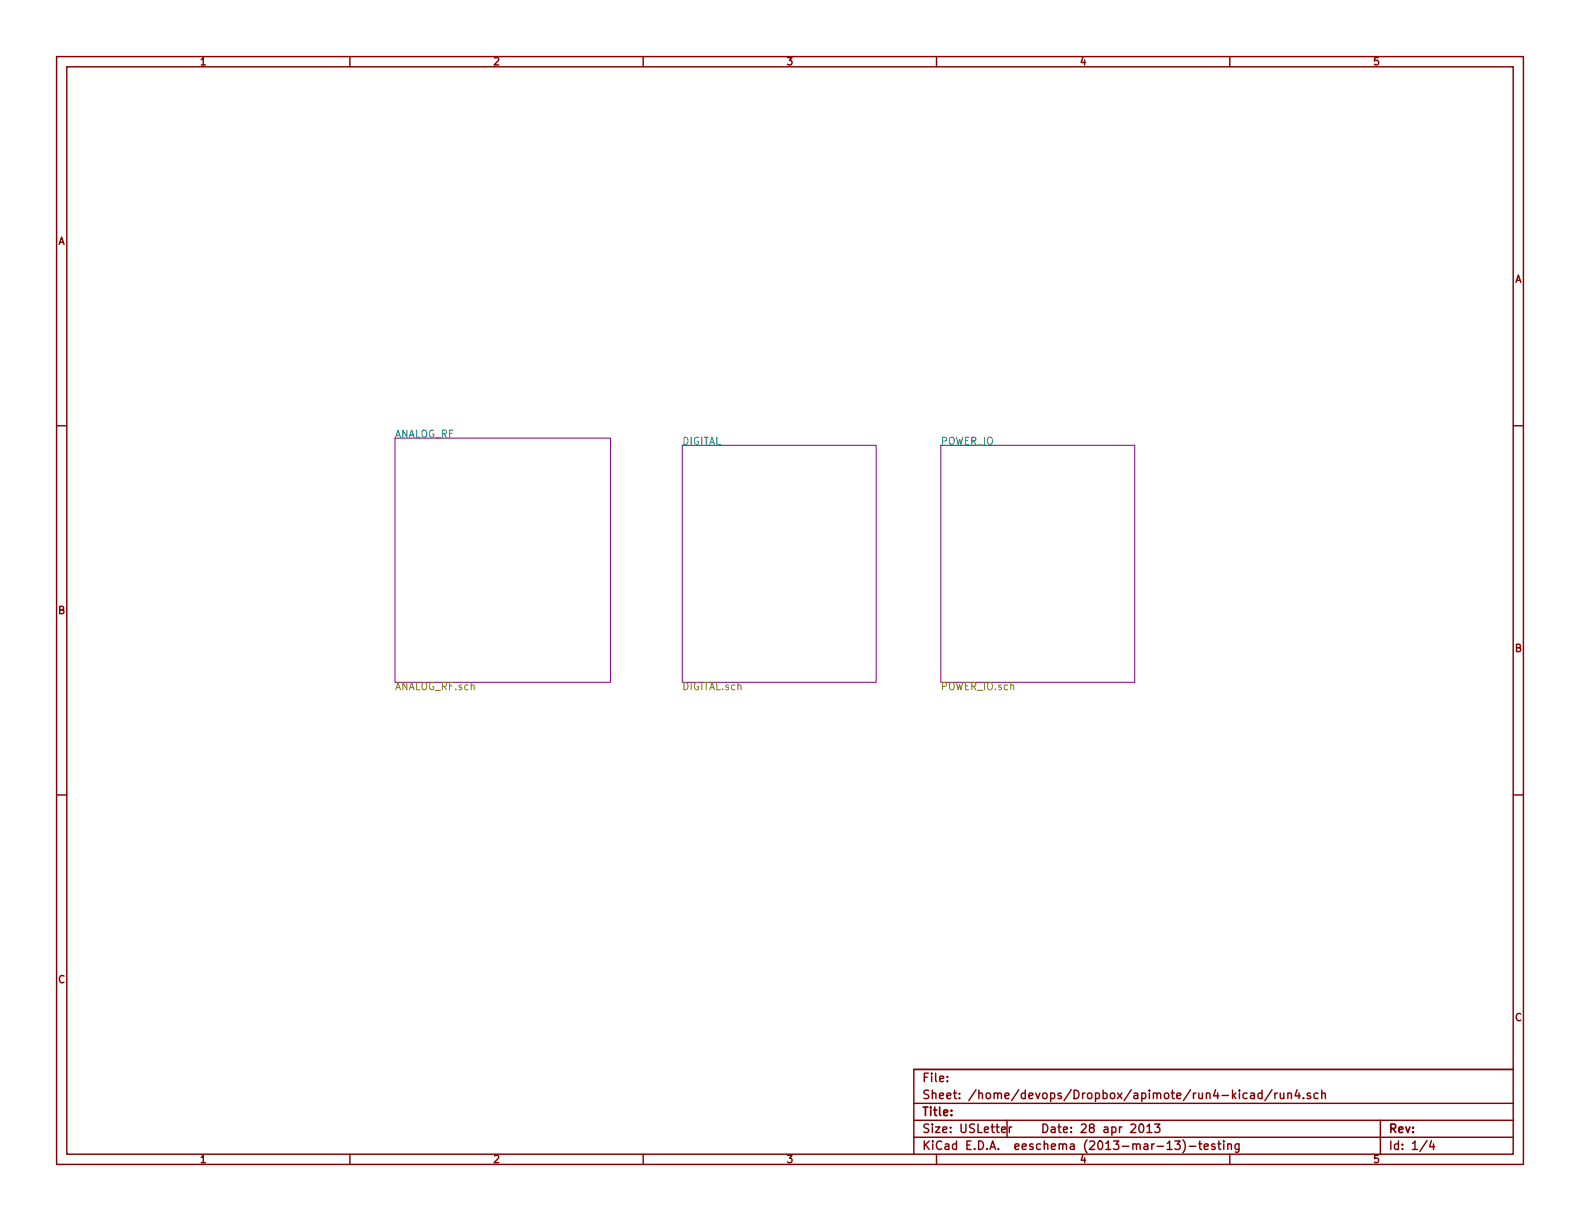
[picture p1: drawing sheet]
<svg xmlns="http://www.w3.org/2000/svg" width="279mm" height="216mm" viewBox="0 0 279 216" stroke-linecap="round" stroke-linejoin="round" font-family="sans-serif">
<g fill="none" stroke="#840000" stroke-width=".25">
<path d="M10 10h259.4v195.9h-259.4zM11.8 11.8h255.8v192.3h-255.8zM61.9 10v1.8M113.7 10v1.8M165.6 10v1.8M217.5 10v1.8M10 75.3h1.8M267.6 75.3h1.8M10 140.6h1.8M267.6 140.6h1.8M161.6 198.1h106M161.6 195.1h106"/>
<path d="M167.5 191.1v.2M167.5 190.3v.2M177.1 199.8l.7-.2v-.3h-.5l-.2 .2 .1 .7h.6M178.1 198.1v3M178.5 199.3v1M178.9 199.3l-.4 .2M201.5 198.9l.3-.1a.81 .81 0 0 1 .5 .6 .81 .81 0 0 1-.2 .8l-.2 .1a.79 .79 0 0 1-.4-1.4zM202.8 199.2l.5-.4v1.5M204.2 198.8h.9l-.5 .5 .4 .2v.6l-.2 .2-.6-.2M219.2 192.8v.1M219.2 193.3v1M220.5 193.3h-.4l-.3 .2 .1 .6 .2 .2 .4-.1"/>
<path d="M221.2 193.3h.6v1M221.8 193.6l-.5 .1-.2 .2 .2 .4 .5-.1M223.2 193.3h-.5l-.2 .2v.6l.2 .2 .5-.1M223.2 192.8v1.5M224.9 192.7l-1.2 1.9M225.5 193.3v1M225.9 193.3l-.4 .2M226.4 193.3l.1 .9 .3 .1 .2-.2M227 193.3v1M227.7 193.4l.2-.1h.4l.1 1M227.7 193.3v1M229.4 192.7l-.4 1.1h.9"/>
<path d="M229.7 193.3v1M230.5 194.1v.2M231.7 193.3a.37 .37 0 0 0-.6 .2l.1 .2 .5 .1 .1 .2-.2 .3-.5-.1M233.1 193.3h-.5l-.2 .2v.6l.2 .2 .5-.1M233.7 193.4l.2-.1h.4l.1 1M233.7 192.8v1.5M244.1 198.1v6M267.6 189.1h-106v15M61.9 204.1v1.8M113.7 204.1v1.8M161.6 201.1h106M165.6 204.1v1.8"/>
<path d="M202.8 200.3h.9M207.7 201.8h1l-.5 .5 .4 .2v.6l-.2 .2-.7-.2M209.2 201.5a1.71 1.71 0 0 1 0 2.3M210.3 202.7h1.2M212 202.3h.5M212.2 201.8v1.2l.3 .3M213 202.8l.7-.2-.1-.3h-.4l-.2 .2v.7h.6M214.8 202.3a.37 .37 0 0 0-.6 .2l.1 .2 .5 .1 .1 .2-.2 .3-.5-.1M215.3 202.3h.6M215.5 201.8v1.2l.4 .3M216.4 201.8v.1M216.4 202.3v1"/>
<path d="M217.1 202.4l.2-.1h.4l.1 1M217.1 202.3v1M217.5 204.1v1.8M219.1 202.3l-.1 1.3-.2 .2-.3-.1M219.1 202.3h-.4l-.3 .2 .1 .6 .2 .2 .4-.1M252.3 201.7l-1.2 1.9M253.1 201.7l-.3 1.1h.9M253.5 202.3v1"/>
</g>
<path d="M69.8 77.5h38.1v43.2h-38.1zM120.6 78.7h34.3v42h-34.3zM166.4 78.7h34.3v42h-34.3z" fill="none" stroke="#840084" stroke-width=".18"/>
<g font-size="2.1" fill="#840000">
<text x="163.1" y="191.3">File:</text>
<text x="163.1" y="194.3">Sheet: /home/devops/Dropbox/apimote/run4-kicad/run4.sch</text>
<text x="163.1" y="197.3">Title:</text>
<text x="163.1" y="200.3">Size: USLetter</text>
<text x="163.1" y="203.3">KiCad E.D.A. eeschema (2013-mar-13)-testing</text>
<text x="184.1" y="200.3">Date: 28 apr 2013</text>
<text x="245.6" y="203.3">Id: 1/4</text>
<text x="245.6" y="200.3">Rev:</text>
</g>
<g font-size="1.8" fill="#840000">
<text x="35.5" y="11.5">1</text>
<text x="87.3" y="11.5">2</text>
<text x="139.2" y="11.5">3</text>
<text x="191.1" y="11.5">4</text>
<text x="242.9" y="11.5">5</text>
<text x="10.3" y="43.3">A</text>
<text x="267.9" y="50">A</text>
<text x="10.3" y="108.6">B</text>
<text x="267.9" y="115.3">B</text>
<text x="10.3" y="173.8">C</text>
<text x="267.9" y="180.5">C</text>
<text x="35.5" y="205.6">1</text>
<text x="87.3" y="205.6">2</text>
<text x="139.2" y="205.6">3</text>
<text x="191.1" y="205.6">4</text>
<text x="242.9" y="205.6">5</text>
</g>
<g font-size="1.8" fill="#008484">
<text x="69.8" y="77.4">ANALOG_RF</text>
<text x="120.6" y="78.6">DIGITAL</text>
<text x="166.4" y="78.6">POWER_IO</text>
</g>
<g font-size="1.8" fill="#848400">
<text x="69.8" y="122">ANALOG_RF.sch</text>
<text x="120.6" y="122">DIGITAL.sch</text>
<text x="166.4" y="122">POWER_IO.sch</text>
</g>
</svg>
